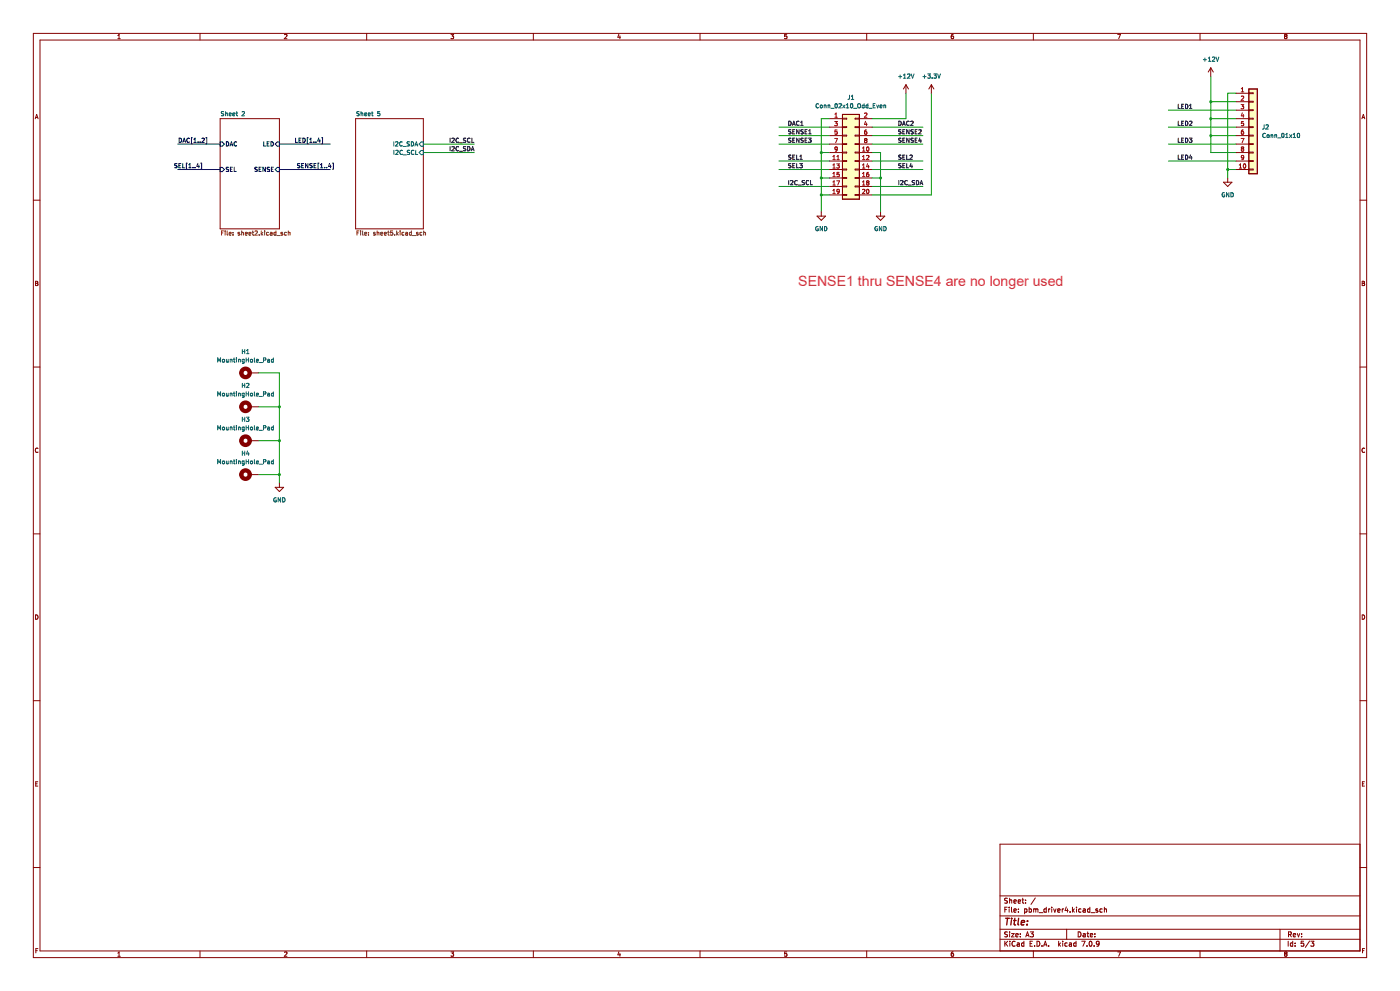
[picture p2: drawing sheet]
(kicad_sch (version 20230121) (generator eeschema)

 (paper "A3")

 (lib_symbols
  (symbol "Connector_Generic:Conn_01x10" (pin_names (offset 1.016) hide) (in_bom yes) (on_board yes)
   (property "Reference" "J" (at 0 12.7 0) (effects (font (size 1.27 1.27))))
   (property "Value" "Conn_01x10" (at 0 -15.24 0) (effects (font (size 1.27 1.27))))
   (property "Footprint" "" (at 0 0 0) (effects (font (size 1.27 1.27)) hide))
   (property "Datasheet" "~" (at 0 0 0) (effects (font (size 1.27 1.27)) hide))
   (symbol "Conn_01x10_1_1"
    (rectangle (start -1.27 -12.573) (end 0 -12.827) (stroke (width 0.1524) (type default)) (fill (type none)))
    (rectangle (start -1.27 -10.033) (end 0 -10.287) (stroke (width 0.1524) (type default)) (fill (type none)))
    (rectangle (start -1.27 -7.493) (end 0 -7.747) (stroke (width 0.1524) (type default)) (fill (type none)))
    (rectangle (start -1.27 -4.953) (end 0 -5.207) (stroke (width 0.1524) (type default)) (fill (type none)))
    (rectangle (start -1.27 -2.413) (end 0 -2.667) (stroke (width 0.1524) (type default)) (fill (type none)))
    (rectangle (start -1.27 0.127) (end 0 -0.127) (stroke (width 0.1524) (type default)) (fill (type none)))
    (rectangle (start -1.27 2.667) (end 0 2.413) (stroke (width 0.1524) (type default)) (fill (type none)))
    (rectangle (start -1.27 5.207) (end 0 4.953) (stroke (width 0.1524) (type default)) (fill (type none)))
    (rectangle (start -1.27 7.747) (end 0 7.493) (stroke (width 0.1524) (type default)) (fill (type none)))
    (rectangle (start -1.27 10.287) (end 0 10.033) (stroke (width 0.1524) (type default)) (fill (type none)))
    (rectangle (start -1.27 11.43) (end 1.27 -13.97) (stroke (width 0.254) (type default)) (fill (type background)))
    (pin passive line (at -5.08 10.16 0) (length 3.81) (name "Pin_1" (effects (font (size 1.27 1.27)))) (number "1" (effects (font (size 1.27 1.27)))))
    (pin passive line (at -5.08 -12.7 0) (length 3.81) (name "Pin_10" (effects (font (size 1.27 1.27)))) (number "10" (effects (font (size 1.27 1.27)))))
    (pin passive line (at -5.08 7.62 0) (length 3.81) (name "Pin_2" (effects (font (size 1.27 1.27)))) (number "2" (effects (font (size 1.27 1.27)))))
    (pin passive line (at -5.08 5.08 0) (length 3.81) (name "Pin_3" (effects (font (size 1.27 1.27)))) (number "3" (effects (font (size 1.27 1.27)))))
    (pin passive line (at -5.08 2.54 0) (length 3.81) (name "Pin_4" (effects (font (size 1.27 1.27)))) (number "4" (effects (font (size 1.27 1.27)))))
    (pin passive line (at -5.08 0 0) (length 3.81) (name "Pin_5" (effects (font (size 1.27 1.27)))) (number "5" (effects (font (size 1.27 1.27)))))
    (pin passive line (at -5.08 -2.54 0) (length 3.81) (name "Pin_6" (effects (font (size 1.27 1.27)))) (number "6" (effects (font (size 1.27 1.27)))))
    (pin passive line (at -5.08 -5.08 0) (length 3.81) (name "Pin_7" (effects (font (size 1.27 1.27)))) (number "7" (effects (font (size 1.27 1.27)))))
    (pin passive line (at -5.08 -7.62 0) (length 3.81) (name "Pin_8" (effects (font (size 1.27 1.27)))) (number "8" (effects (font (size 1.27 1.27)))))
    (pin passive line (at -5.08 -10.16 0) (length 3.81) (name "Pin_9" (effects (font (size 1.27 1.27)))) (number "9" (effects (font (size 1.27 1.27)))))))
  (symbol "Connector_Generic:Conn_02x10_Odd_Even" (pin_names (offset 1.016) hide) (in_bom yes) (on_board yes)
   (property "Reference" "J" (at 1.27 12.7 0) (effects (font (size 1.27 1.27))))
   (property "Value" "Conn_02x10_Odd_Even" (at 1.27 -15.24 0) (effects (font (size 1.27 1.27))))
   (property "Footprint" "" (at 0 0 0) (effects (font (size 1.27 1.27)) hide))
   (property "Datasheet" "~" (at 0 0 0) (effects (font (size 1.27 1.27)) hide))
   (symbol "Conn_02x10_Odd_Even_1_1"
    (rectangle (start -1.27 -12.573) (end 0 -12.827) (stroke (width 0.1524) (type default)) (fill (type none)))
    (rectangle (start -1.27 -10.033) (end 0 -10.287) (stroke (width 0.1524) (type default)) (fill (type none)))
    (rectangle (start -1.27 -7.493) (end 0 -7.747) (stroke (width 0.1524) (type default)) (fill (type none)))
    (rectangle (start -1.27 -4.953) (end 0 -5.207) (stroke (width 0.1524) (type default)) (fill (type none)))
    (rectangle (start -1.27 -2.413) (end 0 -2.667) (stroke (width 0.1524) (type default)) (fill (type none)))
    (rectangle (start -1.27 0.127) (end 0 -0.127) (stroke (width 0.1524) (type default)) (fill (type none)))
    (rectangle (start -1.27 2.667) (end 0 2.413) (stroke (width 0.1524) (type default)) (fill (type none)))
    (rectangle (start -1.27 5.207) (end 0 4.953) (stroke (width 0.1524) (type default)) (fill (type none)))
    (rectangle (start -1.27 7.747) (end 0 7.493) (stroke (width 0.1524) (type default)) (fill (type none)))
    (rectangle (start -1.27 10.287) (end 0 10.033) (stroke (width 0.1524) (type default)) (fill (type none)))
    (rectangle (start -1.27 11.43) (end 3.81 -13.97) (stroke (width 0.254) (type default)) (fill (type background)))
    (rectangle (start 3.81 -12.573) (end 2.54 -12.827) (stroke (width 0.1524) (type default)) (fill (type none)))
    (rectangle (start 3.81 -10.033) (end 2.54 -10.287) (stroke (width 0.1524) (type default)) (fill (type none)))
    (rectangle (start 3.81 -7.493) (end 2.54 -7.747) (stroke (width 0.1524) (type default)) (fill (type none)))
    (rectangle (start 3.81 -4.953) (end 2.54 -5.207) (stroke (width 0.1524) (type default)) (fill (type none)))
    (rectangle (start 3.81 -2.413) (end 2.54 -2.667) (stroke (width 0.1524) (type default)) (fill (type none)))
    (rectangle (start 3.81 0.127) (end 2.54 -0.127) (stroke (width 0.1524) (type default)) (fill (type none)))
    (rectangle (start 3.81 2.667) (end 2.54 2.413) (stroke (width 0.1524) (type default)) (fill (type none)))
    (rectangle (start 3.81 5.207) (end 2.54 4.953) (stroke (width 0.1524) (type default)) (fill (type none)))
    (rectangle (start 3.81 7.747) (end 2.54 7.493) (stroke (width 0.1524) (type default)) (fill (type none)))
    (rectangle (start 3.81 10.287) (end 2.54 10.033) (stroke (width 0.1524) (type default)) (fill (type none)))
    (pin passive line (at -5.08 10.16 0) (length 3.81) (name "Pin_1" (effects (font (size 1.27 1.27)))) (number "1" (effects (font (size 1.27 1.27)))))
    (pin passive line (at 7.62 0 180) (length 3.81) (name "Pin_10" (effects (font (size 1.27 1.27)))) (number "10" (effects (font (size 1.27 1.27)))))
    (pin passive line (at -5.08 -2.54 0) (length 3.81) (name "Pin_11" (effects (font (size 1.27 1.27)))) (number "11" (effects (font (size 1.27 1.27)))))
    (pin passive line (at 7.62 -2.54 180) (length 3.81) (name "Pin_12" (effects (font (size 1.27 1.27)))) (number "12" (effects (font (size 1.27 1.27)))))
    (pin passive line (at -5.08 -5.08 0) (length 3.81) (name "Pin_13" (effects (font (size 1.27 1.27)))) (number "13" (effects (font (size 1.27 1.27)))))
    (pin passive line (at 7.62 -5.08 180) (length 3.81) (name "Pin_14" (effects (font (size 1.27 1.27)))) (number "14" (effects (font (size 1.27 1.27)))))
    (pin passive line (at -5.08 -7.62 0) (length 3.81) (name "Pin_15" (effects (font (size 1.27 1.27)))) (number "15" (effects (font (size 1.27 1.27)))))
    (pin passive line (at 7.62 -7.62 180) (length 3.81) (name "Pin_16" (effects (font (size 1.27 1.27)))) (number "16" (effects (font (size 1.27 1.27)))))
    (pin passive line (at -5.08 -10.16 0) (length 3.81) (name "Pin_17" (effects (font (size 1.27 1.27)))) (number "17" (effects (font (size 1.27 1.27)))))
    (pin passive line (at 7.62 -10.16 180) (length 3.81) (name "Pin_18" (effects (font (size 1.27 1.27)))) (number "18" (effects (font (size 1.27 1.27)))))
    (pin passive line (at -5.08 -12.7 0) (length 3.81) (name "Pin_19" (effects (font (size 1.27 1.27)))) (number "19" (effects (font (size 1.27 1.27)))))
    (pin passive line (at 7.62 10.16 180) (length 3.81) (name "Pin_2" (effects (font (size 1.27 1.27)))) (number "2" (effects (font (size 1.27 1.27)))))
    (pin passive line (at 7.62 -12.7 180) (length 3.81) (name "Pin_20" (effects (font (size 1.27 1.27)))) (number "20" (effects (font (size 1.27 1.27)))))
    (pin passive line (at -5.08 7.62 0) (length 3.81) (name "Pin_3" (effects (font (size 1.27 1.27)))) (number "3" (effects (font (size 1.27 1.27)))))
    (pin passive line (at 7.62 7.62 180) (length 3.81) (name "Pin_4" (effects (font (size 1.27 1.27)))) (number "4" (effects (font (size 1.27 1.27)))))
    (pin passive line (at -5.08 5.08 0) (length 3.81) (name "Pin_5" (effects (font (size 1.27 1.27)))) (number "5" (effects (font (size 1.27 1.27)))))
    (pin passive line (at 7.62 5.08 180) (length 3.81) (name "Pin_6" (effects (font (size 1.27 1.27)))) (number "6" (effects (font (size 1.27 1.27)))))
    (pin passive line (at -5.08 2.54 0) (length 3.81) (name "Pin_7" (effects (font (size 1.27 1.27)))) (number "7" (effects (font (size 1.27 1.27)))))
    (pin passive line (at 7.62 2.54 180) (length 3.81) (name "Pin_8" (effects (font (size 1.27 1.27)))) (number "8" (effects (font (size 1.27 1.27)))))
    (pin passive line (at -5.08 0 0) (length 3.81) (name "Pin_9" (effects (font (size 1.27 1.27)))) (number "9" (effects (font (size 1.27 1.27)))))))
  (symbol "Mechanical:MountingHole_Pad" (pin_numbers hide) (pin_names (offset 1.016) hide) (in_bom yes) (on_board yes)
   (property "Reference" "H" (at 0 6.35 0) (effects (font (size 1.27 1.27))))
   (property "Value" "MountingHole_Pad" (at 0 4.445 0) (effects (font (size 1.27 1.27))))
   (property "Footprint" "" (at 0 0 0) (effects (font (size 1.27 1.27)) hide))
   (property "Datasheet" "~" (at 0 0 0) (effects (font (size 1.27 1.27)) hide))
   (symbol "MountingHole_Pad_0_1"
    (circle (center 0 1.27) (radius 1.27) (stroke (width 1.27) (type default)) (fill (type none))))
   (symbol "MountingHole_Pad_1_1"
    (pin input line (at 0 -2.54 90) (length 2.54) (name "1" (effects (font (size 1.27 1.27)))) (number "1" (effects (font (size 1.27 1.27)))))))
  (symbol "power:+12V" (power) (pin_names (offset 0)) (in_bom yes) (on_board yes)
   (property "Reference" "#PWR" (at 0 -3.81 0) (effects (font (size 1.27 1.27)) hide))
   (property "Value" "+12V" (at 0 3.556 0) (effects (font (size 1.27 1.27))))
   (property "Footprint" "" (at 0 0 0) (effects (font (size 1.27 1.27)) hide))
   (property "Datasheet" "" (at 0 0 0) (effects (font (size 1.27 1.27)) hide))
   (symbol "+12V_0_1"
    (polyline (pts (xy -0.762 1.27) (xy 0 2.54)) (stroke (width 0) (type default)) (fill (type none)))
    (polyline (pts (xy 0 0) (xy 0 2.54)) (stroke (width 0) (type default)) (fill (type none)))
    (polyline (pts (xy 0 2.54) (xy 0.762 1.27)) (stroke (width 0) (type default)) (fill (type none))))
   (symbol "+12V_1_1"
    (pin power_in line (at 0 0 90) (length 0) hide (name "+12V" (effects (font (size 1.27 1.27)))) (number "1" (effects (font (size 1.27 1.27)))))))
  (symbol "power:+3.3V" (power) (pin_names (offset 0)) (in_bom yes) (on_board yes)
   (property "Reference" "#PWR" (at 0 -3.81 0) (effects (font (size 1.27 1.27)) hide))
   (property "Value" "+3.3V" (at 0 3.556 0) (effects (font (size 1.27 1.27))))
   (property "Footprint" "" (at 0 0 0) (effects (font (size 1.27 1.27)) hide))
   (property "Datasheet" "" (at 0 0 0) (effects (font (size 1.27 1.27)) hide))
   (symbol "+3.3V_0_1"
    (polyline (pts (xy -0.762 1.27) (xy 0 2.54)) (stroke (width 0) (type default)) (fill (type none)))
    (polyline (pts (xy 0 0) (xy 0 2.54)) (stroke (width 0) (type default)) (fill (type none)))
    (polyline (pts (xy 0 2.54) (xy 0.762 1.27)) (stroke (width 0) (type default)) (fill (type none))))
   (symbol "+3.3V_1_1"
    (pin power_in line (at 0 0 90) (length 0) hide (name "+3.3V" (effects (font (size 1.27 1.27)))) (number "1" (effects (font (size 1.27 1.27)))))))
  (symbol "power:GND" (power) (pin_names (offset 0)) (in_bom yes) (on_board yes)
   (property "Reference" "#PWR" (at 0 -6.35 0) (effects (font (size 1.27 1.27)) hide))
   (property "Value" "GND" (at 0 -3.81 0) (effects (font (size 1.27 1.27))))
   (property "Footprint" "" (at 0 0 0) (effects (font (size 1.27 1.27)) hide))
   (property "Datasheet" "" (at 0 0 0) (effects (font (size 1.27 1.27)) hide))
   (symbol "GND_0_1"
    (polyline (pts (xy 0 0) (xy 0 -1.27) (xy 1.27 -1.27) (xy 0 -2.54) (xy -1.27 -1.27) (xy 0 -1.27)) (stroke (width 0) (type default)) (fill (type none))))
   (symbol "GND_1_1"
    (pin power_in line (at 0 0 270) (length 0) hide (name "GND" (effects (font (size 1.27 1.27)))) (number "1" (effects (font (size 1.27 1.27))))))))

 (junction (at 246.38 58.42) (diameter 0) (color 0 0 0 0))
 (junction (at 246.38 45.72) (diameter 0) (color 0 0 0 0))
 (junction (at 363.22 30.48) (diameter 0) (color 0 0 0 0))
 (junction (at 246.38 53.34) (diameter 0) (color 0 0 0 0))
 (junction (at 83.82 132.08) (diameter 0) (color 0 0 0 0))
 (junction (at 363.22 35.56) (diameter 0) (color 0 0 0 0))
 (junction (at 83.82 142.24) (diameter 0) (color 0 0 0 0))
 (junction (at 368.3 50.8) (diameter 0) (color 0 0 0 0))
 (junction (at 363.22 40.64) (diameter 0) (color 0 0 0 0))
 (junction (at 264.16 53.34) (diameter 0) (color 0 0 0 0))
 (junction (at 83.82 121.92) (diameter 0) (color 0 0 0 0))

 (bus (pts (xy 53.34 43.18) (xy 66.04 43.18)) (stroke (width 0) (type default)))

 (wire (pts (xy 261.62 55.88) (xy 276.86 55.88)) (stroke (width 0) (type default)))
 (bus (pts (xy 53.34 50.8) (xy 66.04 50.8)) (stroke (width 0) (type default)))

 (wire (pts (xy 233.68 43.18) (xy 248.92 43.18)) (stroke (width 0) (type default)))
 (wire (pts (xy 83.82 121.92) (xy 83.82 132.08)) (stroke (width 0) (type default)))
 (wire (pts (xy 77.47 142.24) (xy 83.82 142.24)) (stroke (width 0) (type default)))
 (wire (pts (xy 368.3 50.8) (xy 368.3 53.34)) (stroke (width 0) (type default)))
 (wire (pts (xy 261.62 53.34) (xy 264.16 53.34)) (stroke (width 0) (type default)))
 (wire (pts (xy 363.22 45.72) (xy 370.84 45.72)) (stroke (width 0) (type default)))
 (wire (pts (xy 350.52 38.1) (xy 370.84 38.1)) (stroke (width 0) (type default)))
 (wire (pts (xy 363.22 22.86) (xy 363.22 30.48)) (stroke (width 0) (type default)))
 (wire (pts (xy 246.38 58.42) (xy 246.38 63.5)) (stroke (width 0) (type default)))
 (wire (pts (xy 363.22 30.48) (xy 370.84 30.48)) (stroke (width 0) (type default)))
 (wire (pts (xy 370.84 35.56) (xy 363.22 35.56)) (stroke (width 0) (type default)))
 (wire (pts (xy 248.92 35.56) (xy 246.38 35.56)) (stroke (width 0) (type default)))
 (wire (pts (xy 363.22 35.56) (xy 363.22 40.64)) (stroke (width 0) (type default)))
 (wire (pts (xy 246.38 45.72) (xy 248.92 45.72)) (stroke (width 0) (type default)))
 (wire (pts (xy 271.78 35.56) (xy 261.62 35.56)) (stroke (width 0) (type default)))
 (wire (pts (xy 246.38 58.42) (xy 248.92 58.42)) (stroke (width 0) (type default)))
 (wire (pts (xy 246.38 53.34) (xy 246.38 58.42)) (stroke (width 0) (type default)))
 (wire (pts (xy 350.52 48.26) (xy 370.84 48.26)) (stroke (width 0) (type default)))
 (wire (pts (xy 246.38 35.56) (xy 246.38 45.72)) (stroke (width 0) (type default)))
 (wire (pts (xy 370.84 50.8) (xy 368.3 50.8)) (stroke (width 0) (type default)))
 (wire (pts (xy 370.84 27.94) (xy 368.3 27.94)) (stroke (width 0) (type default)))
 (wire (pts (xy 368.3 27.94) (xy 368.3 50.8)) (stroke (width 0) (type default)))
 (wire (pts (xy 83.82 111.76) (xy 83.82 121.92)) (stroke (width 0) (type default)))
 (wire (pts (xy 127 45.72) (xy 142.24 45.72)) (stroke (width 0) (type default)))
 (wire (pts (xy 363.22 35.56) (xy 363.22 30.48)) (stroke (width 0) (type default)))
 (bus (pts (xy 83.82 50.8) (xy 99.06 50.8)) (stroke (width 0) (type default)))

 (wire (pts (xy 233.68 48.26) (xy 248.92 48.26)) (stroke (width 0) (type default)))
 (bus (pts (xy 83.82 43.18) (xy 99.06 43.18)) (stroke (width 0) (type default)))

 (wire (pts (xy 350.52 43.18) (xy 370.84 43.18)) (stroke (width 0) (type default)))
 (wire (pts (xy 233.68 40.64) (xy 248.92 40.64)) (stroke (width 0) (type default)))
 (wire (pts (xy 350.52 33.02) (xy 370.84 33.02)) (stroke (width 0) (type default)))
 (wire (pts (xy 77.47 121.92) (xy 83.82 121.92)) (stroke (width 0) (type default)))
 (wire (pts (xy 279.4 27.94) (xy 279.4 58.42)) (stroke (width 0) (type default)))
 (wire (pts (xy 264.16 45.72) (xy 261.62 45.72)) (stroke (width 0) (type default)))
 (wire (pts (xy 363.22 40.64) (xy 363.22 45.72)) (stroke (width 0) (type default)))
 (wire (pts (xy 264.16 53.34) (xy 264.16 45.72)) (stroke (width 0) (type default)))
 (wire (pts (xy 233.68 38.1) (xy 248.92 38.1)) (stroke (width 0) (type default)))
 (wire (pts (xy 233.68 55.88) (xy 248.92 55.88)) (stroke (width 0) (type default)))
 (wire (pts (xy 261.62 50.8) (xy 276.86 50.8)) (stroke (width 0) (type default)))
 (wire (pts (xy 279.4 58.42) (xy 261.62 58.42)) (stroke (width 0) (type default)))
 (wire (pts (xy 261.62 48.26) (xy 276.86 48.26)) (stroke (width 0) (type default)))
 (wire (pts (xy 271.78 27.94) (xy 271.78 35.56)) (stroke (width 0) (type default)))
 (wire (pts (xy 264.16 63.5) (xy 264.16 53.34)) (stroke (width 0) (type default)))
 (wire (pts (xy 261.62 38.1) (xy 276.86 38.1)) (stroke (width 0) (type default)))
 (wire (pts (xy 261.62 40.64) (xy 276.86 40.64)) (stroke (width 0) (type default)))
 (wire (pts (xy 261.62 43.18) (xy 276.86 43.18)) (stroke (width 0) (type default)))
 (wire (pts (xy 233.68 50.8) (xy 248.92 50.8)) (stroke (width 0) (type default)))
 (wire (pts (xy 246.38 53.34) (xy 248.92 53.34)) (stroke (width 0) (type default)))
 (wire (pts (xy 363.22 40.64) (xy 370.84 40.64)) (stroke (width 0) (type default)))
 (wire (pts (xy 77.47 111.76) (xy 83.82 111.76)) (stroke (width 0) (type default)))
 (wire (pts (xy 127 43.18) (xy 142.24 43.18)) (stroke (width 0) (type default)))
 (wire (pts (xy 83.82 132.08) (xy 83.82 142.24)) (stroke (width 0) (type default)))
 (wire (pts (xy 246.38 45.72) (xy 246.38 53.34)) (stroke (width 0) (type default)))
 (wire (pts (xy 83.82 142.24) (xy 83.82 144.78)) (stroke (width 0) (type default)))
 (wire (pts (xy 77.47 132.08) (xy 83.82 132.08)) (stroke (width 0) (type default)))

 (label "LED[1..4]" (at 88.265 43.18 0) (fields_autoplaced) (effects (font (size 1.27 1.27)) (justify left bottom)))
 (label "LED2" (at 353.06 38.1 0) (fields_autoplaced) (effects (font (size 1.27 1.27)) (justify left bottom)))
 (label "I2C_SCL" (at 134.62 43.18 0) (fields_autoplaced) (effects (font (size 1.27 1.27)) (justify left bottom)))
 (label "I2C_SDA" (at 269.24 55.88 0) (fields_autoplaced) (effects (font (size 1.27 1.27)) (justify left bottom)))
 (label "SENSE[1..4]" (at 88.9 50.8 0) (fields_autoplaced) (effects (font (size 1.27 1.27)) (justify left bottom)))
 (label "LED3" (at 353.06 43.18 0) (fields_autoplaced) (effects (font (size 1.27 1.27)) (justify left bottom)))
 (label "SEL2" (at 269.24 48.26 0) (fields_autoplaced) (effects (font (size 1.27 1.27)) (justify left bottom)))
 (label "SEL1" (at 236.22 48.26 0) (fields_autoplaced) (effects (font (size 1.27 1.27)) (justify left bottom)))
 (label "LED4" (at 353.06 48.26 0) (fields_autoplaced) (effects (font (size 1.27 1.27)) (justify left bottom)))
 (label "SEL3" (at 236.22 50.8 0) (fields_autoplaced) (effects (font (size 1.27 1.27)) (justify left bottom)))
 (label "I2C_SCL" (at 236.22 55.88 0) (fields_autoplaced) (effects (font (size 1.27 1.27)) (justify left bottom)))
 (label "SEL4" (at 269.24 50.8 0) (fields_autoplaced) (effects (font (size 1.27 1.27)) (justify left bottom)))
 (label "DAC[1..2]" (at 53.34 43.18 0) (fields_autoplaced) (effects (font (size 1.27 1.27)) (justify left bottom)))
 (label "DAC2" (at 269.24 38.1 0) (fields_autoplaced) (effects (font (size 1.27 1.27)) (justify left bottom)))
 (label "I2C_SDA" (at 134.62 45.72 0) (fields_autoplaced) (effects (font (size 1.27 1.27)) (justify left bottom)))
 (label "SENSE1" (at 236.22 40.64 0) (fields_autoplaced) (effects (font (size 1.27 1.27)) (justify left bottom)))
 (label "DAC1" (at 236.22 38.1 0) (fields_autoplaced) (effects (font (size 1.27 1.27)) (justify left bottom)))
 (label "SENSE2" (at 269.24 40.64 0) (fields_autoplaced) (effects (font (size 1.27 1.27)) (justify left bottom)))
 (label "SENSE4" (at 269.24 43.18 0) (fields_autoplaced) (effects (font (size 1.27 1.27)) (justify left bottom)))
 (label "SEL[1..4]" (at 60.96 50.8 180) (fields_autoplaced) (effects (font (size 1.27 1.27)) (justify right bottom)))
 (label "LED1" (at 353.06 33.02 0) (fields_autoplaced) (effects (font (size 1.27 1.27)) (justify left bottom)))
 (label "SENSE3" (at 236.22 43.18 0) (fields_autoplaced) (effects (font (size 1.27 1.27)) (justify left bottom)))

 (symbol (lib_id "power:GND") (at 246.38 63.5 0) (unit 1) (in_bom yes) (on_board yes) (dnp no) (fields_autoplaced)
  (property "Reference" "#PWR028" (at 246.38 69.85 0) (effects (font (size 1.27 1.27)) hide))
  (property "Value" "GND" (at 246.38 68.58 0) (effects (font (size 1.27 1.27))))
  (property "Footprint" "" (at 246.38 63.5 0) (effects (font (size 1.27 1.27)) hide))
  (property "Datasheet" "" (at 246.38 63.5 0) (effects (font (size 1.27 1.27)) hide)) (pin "1"))

 (symbol (lib_id "power:GND") (at 83.82 144.78 0) (unit 1) (in_bom yes) (on_board yes) (dnp no) (fields_autoplaced)
  (property "Reference" "#PWR027" (at 83.82 151.13 0) (effects (font (size 1.27 1.27)) hide))
  (property "Value" "GND" (at 83.82 149.86 0) (effects (font (size 1.27 1.27))))
  (property "Footprint" "" (at 83.82 144.78 0) (effects (font (size 1.27 1.27)) hide))
  (property "Datasheet" "" (at 83.82 144.78 0) (effects (font (size 1.27 1.27)) hide)) (pin "1"))

 (symbol (lib_id "power:GND") (at 368.3 53.34 0) (unit 1) (in_bom yes) (on_board yes) (dnp no) (fields_autoplaced)
  (property "Reference" "#PWR025" (at 368.3 59.69 0) (effects (font (size 1.27 1.27)) hide))
  (property "Value" "GND" (at 368.3 58.42 0) (effects (font (size 1.27 1.27))))
  (property "Footprint" "" (at 368.3 53.34 0) (effects (font (size 1.27 1.27)) hide))
  (property "Datasheet" "" (at 368.3 53.34 0) (effects (font (size 1.27 1.27)) hide)) (pin "1"))

 (symbol (lib_id "Mechanical:MountingHole_Pad") (at 74.93 132.08 90) (unit 1) (in_bom yes) (on_board yes) (dnp no) (fields_autoplaced)
  (property "Reference" "H3" (at 73.66 125.73 90) (effects (font (size 1.27 1.27))))
  (property "Value" "MountingHole_Pad" (at 73.66 128.27 90) (effects (font (size 1.27 1.27))))
  (property "Footprint" "$Local:MountingHole_3.2mm_M3_Pad" (at 74.93 132.08 0) (effects (font (size 1.27 1.27)) hide))
  (property "Datasheet" "~" (at 74.93 132.08 0) (effects (font (size 1.27 1.27)) hide)) (pin "1"))

 (symbol (lib_id "power:+12V") (at 271.78 27.94 0) (unit 1) (in_bom yes) (on_board yes) (dnp no) (fields_autoplaced)
  (property "Reference" "#PWR030" (at 271.78 31.75 0) (effects (font (size 1.27 1.27)) hide))
  (property "Value" "+12V" (at 271.78 22.86 0) (effects (font (size 1.27 1.27))))
  (property "Footprint" "" (at 271.78 27.94 0) (effects (font (size 1.27 1.27)) hide))
  (property "Datasheet" "" (at 271.78 27.94 0) (effects (font (size 1.27 1.27)) hide)) (pin "1"))

 (symbol (lib_id "Connector_Generic:Conn_01x10") (at 375.92 38.1 0) (unit 1) (in_bom yes) (on_board yes) (dnp no) (fields_autoplaced)
  (property "Reference" "J2" (at 378.46 38.1 0) (effects (font (size 1.27 1.27)) (justify left)))
  (property "Value" "Conn_01x10" (at 378.46 40.64 0) (effects (font (size 1.27 1.27)) (justify left)))
  (property "Footprint" "$Local:PinHeader_1x10_P2.54mm_Vertical" (at 375.92 38.1 0) (effects (font (size 1.27 1.27)) hide))
  (property "Datasheet" "~" (at 375.92 38.1 0) (effects (font (size 1.27 1.27)) hide)) (pin "9") (pin "3") (pin "6") (pin "1") (pin "4") (pin "8") (pin "7") (pin "10") (pin "5") (pin "2"))

 (symbol (lib_id "Mechanical:MountingHole_Pad") (at 74.93 121.92 90) (unit 1) (in_bom yes) (on_board yes) (dnp no) (fields_autoplaced)
  (property "Reference" "H2" (at 73.66 115.57 90) (effects (font (size 1.27 1.27))))
  (property "Value" "MountingHole_Pad" (at 73.66 118.11 90) (effects (font (size 1.27 1.27))))
  (property "Footprint" "$Local:MountingHole_3.2mm_M3_Pad" (at 74.93 121.92 0) (effects (font (size 1.27 1.27)) hide))
  (property "Datasheet" "~" (at 74.93 121.92 0) (effects (font (size 1.27 1.27)) hide)) (pin "1"))

 (symbol (lib_id "power:+3.3V") (at 279.4 27.94 0) (unit 1) (in_bom yes) (on_board yes) (dnp no) (fields_autoplaced)
  (property "Reference" "#PWR029" (at 279.4 31.75 0) (effects (font (size 1.27 1.27)) hide))
  (property "Value" "+3.3V" (at 279.4 22.86 0) (effects (font (size 1.27 1.27))))
  (property "Footprint" "" (at 279.4 27.94 0) (effects (font (size 1.27 1.27)) hide))
  (property "Datasheet" "" (at 279.4 27.94 0) (effects (font (size 1.27 1.27)) hide)) (pin "1"))

 (symbol (lib_id "Mechanical:MountingHole_Pad") (at 74.93 111.76 90) (unit 1) (in_bom yes) (on_board yes) (dnp no) (fields_autoplaced)
  (property "Reference" "H1" (at 73.66 105.41 90) (effects (font (size 1.27 1.27))))
  (property "Value" "MountingHole_Pad" (at 73.66 107.95 90) (effects (font (size 1.27 1.27))))
  (property "Footprint" "$Local:MountingHole_3.2mm_M3_Pad" (at 74.93 111.76 0) (effects (font (size 1.27 1.27)) hide))
  (property "Datasheet" "~" (at 74.93 111.76 0) (effects (font (size 1.27 1.27)) hide)) (pin "1"))

 (symbol (lib_id "power:GND") (at 264.16 63.5 0) (unit 1) (in_bom yes) (on_board yes) (dnp no) (fields_autoplaced)
  (property "Reference" "#PWR031" (at 264.16 69.85 0) (effects (font (size 1.27 1.27)) hide))
  (property "Value" "GND" (at 264.16 68.58 0) (effects (font (size 1.27 1.27))))
  (property "Footprint" "" (at 264.16 63.5 0) (effects (font (size 1.27 1.27)) hide))
  (property "Datasheet" "" (at 264.16 63.5 0) (effects (font (size 1.27 1.27)) hide)) (pin "1"))

 (symbol (lib_id "Mechanical:MountingHole_Pad") (at 74.93 142.24 90) (unit 1) (in_bom yes) (on_board yes) (dnp no) (fields_autoplaced)
  (property "Reference" "H4" (at 73.66 135.89 90) (effects (font (size 1.27 1.27))))
  (property "Value" "MountingHole_Pad" (at 73.66 138.43 90) (effects (font (size 1.27 1.27))))
  (property "Footprint" "$Local:MountingHole_3.2mm_M3_Pad" (at 74.93 142.24 0) (effects (font (size 1.27 1.27)) hide))
  (property "Datasheet" "~" (at 74.93 142.24 0) (effects (font (size 1.27 1.27)) hide)) (pin "1"))

 (symbol (lib_id "Connector_Generic:Conn_02x10_Odd_Even") (at 254 45.72 0) (unit 1) (in_bom yes) (on_board yes) (dnp no) (fields_autoplaced)
  (property "Reference" "J1" (at 255.27 29.21 0) (effects (font (size 1.27 1.27))))
  (property "Value" "Conn_02x10_Odd_Even" (at 255.27 31.75 0) (effects (font (size 1.27 1.27))))
  (property "Footprint" "$Local:PinHeader_2x10_P2.54mm_Vertical" (at 254 45.72 0) (effects (font (size 1.27 1.27)) hide))
  (property "Datasheet" "~" (at 254 45.72 0) (effects (font (size 1.27 1.27)) hide)) (pin "19") (pin "17") (pin "9") (pin "13") (pin "7") (pin "15") (pin "8") (pin "18") (pin "6") (pin "1") (pin "14") (pin "2") (pin "20") (pin "11") (pin "4") (pin "12") (pin "10") (pin "3") (pin "5") (pin "16"))

 (symbol (lib_id "power:+12V") (at 363.22 22.86 0) (unit 1) (in_bom yes) (on_board yes) (dnp no) (fields_autoplaced)
  (property "Reference" "#PWR024" (at 363.22 26.67 0) (effects (font (size 1.27 1.27)) hide))
  (property "Value" "+12V" (at 363.22 17.78 0) (effects (font (size 1.27 1.27))))
  (property "Footprint" "" (at 363.22 22.86 0) (effects (font (size 1.27 1.27)) hide))
  (property "Datasheet" "" (at 363.22 22.86 0) (effects (font (size 1.27 1.27)) hide)) (pin "1"))

 (sheet (at 106.68 35.56) (size 20.32 33.02) (fields_autoplaced) (stroke (width 0.1524) (type solid)) (fill (color 0 0 0 0.0000))
  (property "Sheetname" "Sheet 5" (at 106.68 34.8484 0) (effects (font (size 1.27 1.27)) (justify left bottom)))
  (property "Sheetfile" "sheet5.kicad_sch" (at 106.68 69.1646 0) (effects (font (size 1.27 1.27)) (justify left top))) (pin "I2C_SDA" input (at 127 43.18 0) (effects (font (size 1.27 1.27)) (justify right))) (pin "I2C_SCL" input (at 127 45.72 0) (effects (font (size 1.27 1.27)) (justify right))))

 (sheet (at 66.04 35.56) (size 17.78 33.02) (fields_autoplaced) (stroke (width 0.1524) (type solid)) (fill (color 0 0 0 0.0000))
  (property "Sheetname" "Sheet 2" (at 66.04 34.8484 0) (effects (font (size 1.27 1.27)) (justify left bottom)))
  (property "Sheetfile" "sheet2.kicad_sch" (at 66.04 69.1646 0) (effects (font (size 1.27 1.27)) (justify left top))) (pin "SENSE" input (at 83.82 50.8 0) (effects (font (size 1.27 1.27)) (justify right))) (pin "LED" input (at 83.82 43.18 0) (effects (font (size 1.27 1.27)) (justify right))) (pin "SEL" input (at 66.04 50.8 180) (effects (font (size 1.27 1.27)) (justify left))) (pin "DAC" input (at 66.04 43.18 180) (effects (font (size 1.27 1.27)) (justify left))))

 (sheet_instances (path "" (page "5"))))
